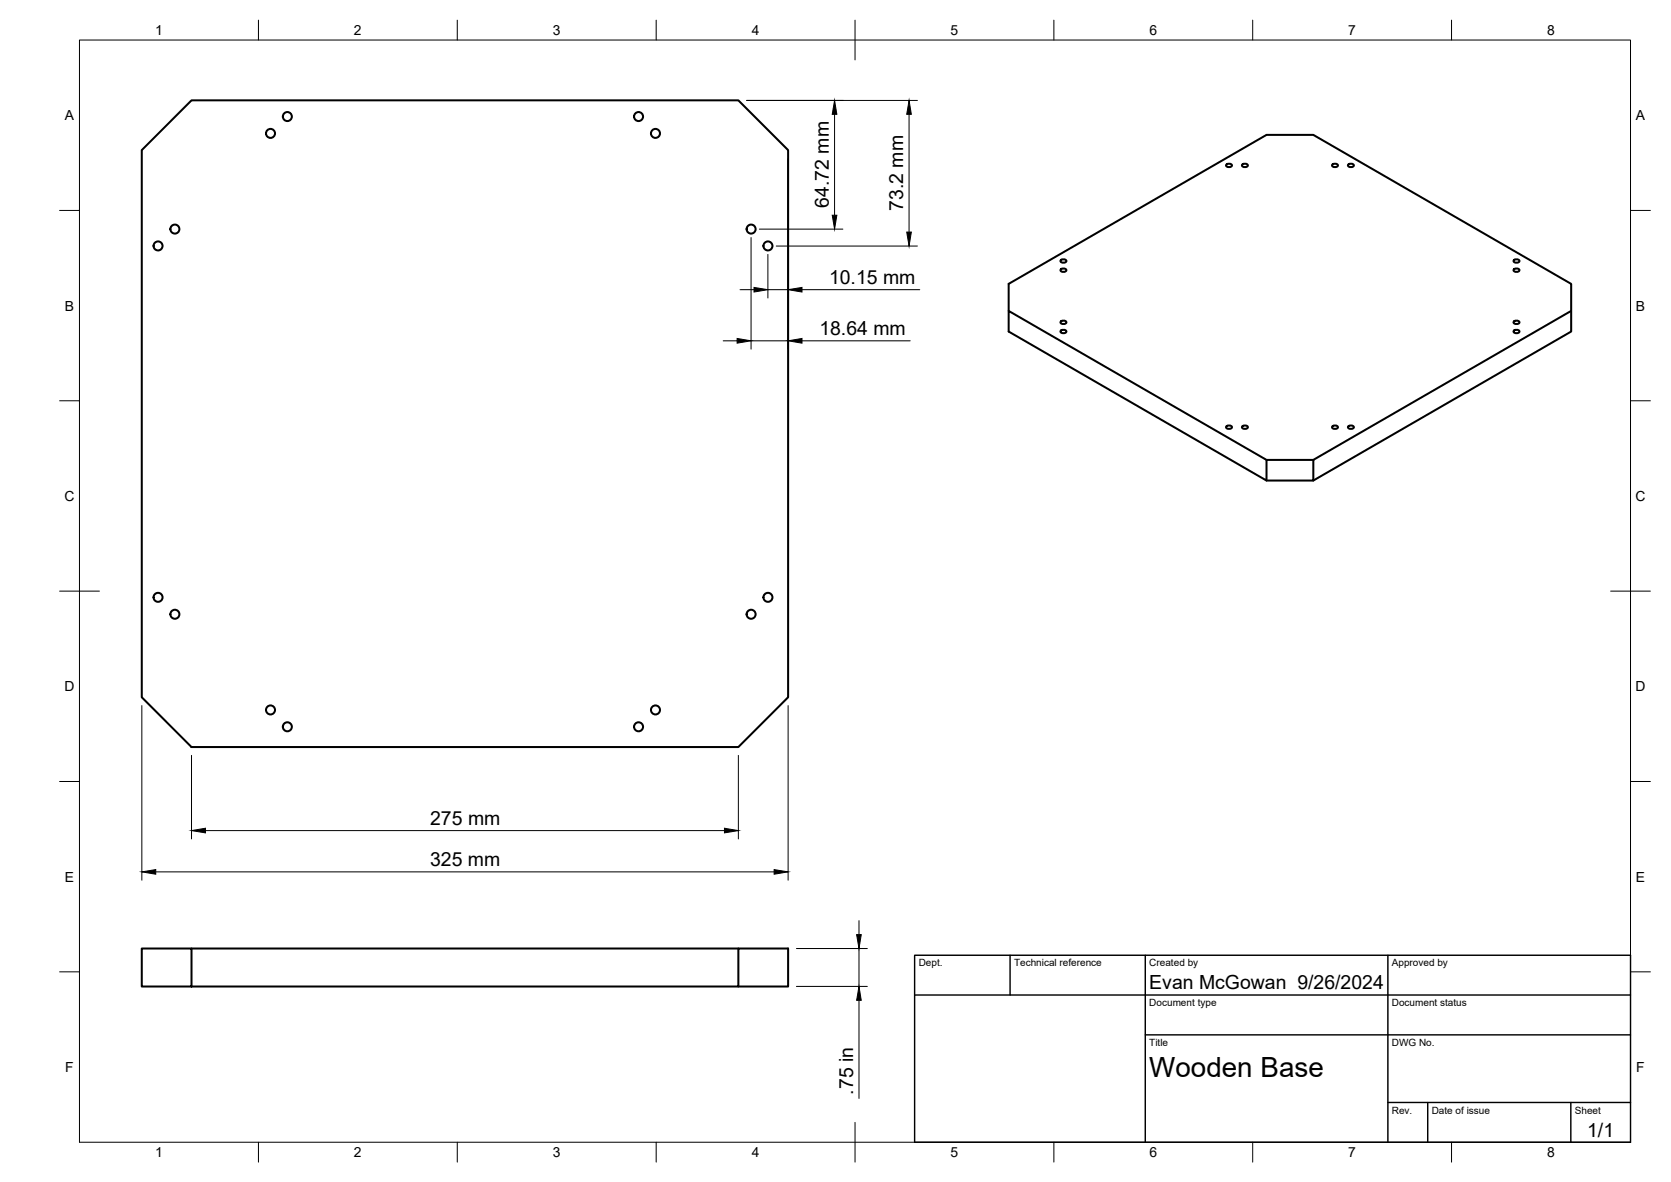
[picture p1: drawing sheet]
<svg xmlns="http://www.w3.org/2000/svg" width="420mm" height="297mm" viewBox="0 0 420 297" stroke-linecap="round" stroke-linejoin="round" font-family="sans-serif">
<!-- layer: Visible -->
<g fill="none" stroke="#000" stroke-width=".51">
<path d="M35.6 37.7l12.6-12.5h137.5l12.5 12.5v137.5l-12.5 12.5h-137.5l-12.6-12.5zM308.5 41.3l.5-.2a.58 .58 0 0 1 .7 .6l-.7 .3a.58 .58 0 0 1-.7-.5zM312.5 41.3l.5-.2a.58 .58 0 0 1 .8 .6l-.8 .3a.58 .58 0 0 1-.7-.5zM335.1 41.3l.6-.2a.58 .58 0 0 1 .7 .6l-.7 .3a.58 .58 0 0 1-.8-.5zM339.1 41.3l.6-.2a.58 .58 0 0 1 .7 .6l-.7 .3a.58 .58 0 0 1-.8-.5zM253.6 78.1v-6.8l64.9-37.4h11.7l64.9 37.4v12l-64.9 37.5M266.9 65.3l.5-.1a.58 .58 0 0 1 .7 .5l-.7 .3a.58 .58 0 0 1-.7-.5zM266.9 67.6l.5-.1a.58 .58 0 0 1 .7 .5l-.7 .3a.58 .58 0 0 1-.7-.5zM380.8 67.6l.5-.1a.58 .58 0 0 1 .7 .5l-.7 .3a.58 .58 0 0 1-.7-.5zM380.8 65.3l.5-.1a.58 .58 0 0 1 .7 .5l-.7 .3a.58 .58 0 0 1-.7-.5zM395.1 78.1l-64.9 37.5v5.2h-11.7M266.9 80.7l.5-.1a.58 .58 0 0 1 .7 .5l-.7 .3a.58 .58 0 0 1-.7-.5z"/>
<path d="M266.9 83l.5-.1a.58 .58 0 0 1 .7 .5l-.7 .3a.58 .58 0 0 1-.7-.5zM380.8 83l.5-.1a.58 .58 0 0 1 .7 .5l-.7 .3a.58 .58 0 0 1-.7-.5zM380.8 80.7l.5-.1a.58 .58 0 0 1 .7 .5l-.7 .3a.58 .58 0 0 1-.7-.5zM308.5 107l.5-.1a.58 .58 0 0 1 .7 .6l-.7 .3a.58 .58 0 0 1-.7-.6zM312.5 107l.5-.1a.58 .58 0 0 1 .8 .6l-.8 .3a.58 .58 0 0 1-.7-.6zM318.5 115.6l-64.9-37.5v5.2l64.9 37.5v-5.2h11.7M335.1 107l.6-.1a.58 .58 0 0 1 .7 .6l-.7 .3a.58 .58 0 0 1-.8-.6zM339.1 107l.6-.1a.58 .58 0 0 1 .7 .6l-.7 .3a.58 .58 0 0 1-.8-.6zM35.6 238.4h12.6v9.5h-12.6zM48.2 238.4h137.5M48.2 247.9h137.5v-9.5h12.5v9.5h-12.5"/>
<circle cx="68" cy="33.5" r="1.13"/>
<circle cx="72.3" cy="29.3" r="1.13"/>
<circle cx="160.6" cy="29.3" r="1.13"/>
<circle cx="164.8" cy="33.5" r="1.13"/>
<circle cx="44" cy="57.6" r="1.13"/>
<circle cx="188.9" cy="57.6" r="1.13"/>
<circle cx="39.7" cy="61.8" r="1.13"/>
<circle cx="193.1" cy="61.8" r="1.13"/>
<circle cx="39.7" cy="150.1" r="1.13"/>
<circle cx="44" cy="154.4" r="1.13"/>
<circle cx="188.9" cy="154.4" r="1.13"/>
<circle cx="193.1" cy="150.1" r="1.13"/>
<circle cx="68" cy="178.4" r="1.13"/>
<circle cx="164.8" cy="178.4" r="1.13"/>
<circle cx="72.3" cy="182.6" r="1.13"/>
<circle cx="160.6" cy="182.6" r="1.13"/>
</g>
<!-- layer: BORDER -->
<g fill="none" stroke="#000" stroke-width=".25">
<path d="M20 10.1h390v276.9h-390zM65 5.1v5M115 5.1v5M165 5.1v5M215 5.1v10M265 5.1v5M315 5.1v5M365 5.1v5M15 52.9h5M410 52.9h5M15 100.7h5M410 100.7h5"/>
<path d="M15 148.6h10M405 148.6h10M15 196.4h5M410 196.4h5M15 244.2h5M410 244.2h5M65 287v5M115 287v5M165 287v5M215 282.1v9.9M265 287v5M315 287v5"/>
<path d="M365 287v5"/>
</g>
<!-- layer: TITLEBLOCK -->
<path d="M230 240.1h180v46.9h-180zM230 250h180M254 240.1v9.9M288 240.1v46.9M349 240.1v46.9M288 260.1h122M349 277.1h61M359 277.1v9.9M395 277.1v9.9" fill="none" stroke="#000" stroke-width=".36"/>
<!-- layer: FD_Dimensions -->
<g fill="none" stroke="#000" stroke-width=".25">
<path d="M187.7 25.2h43M198.2 39.8v47.9M209.8 28.7v25.4M228.6 28.7v29.6M188.8 59.7v28M190.9 57.6h21M186.1 72.8h3.5M193.1 63.9v11M193.1 72.8h5.1M195.2 61.8h35.5M201.7 72.8h29.6M181.8 85.6h3.5"/>
<path d="M188.8 85.6h9.4M201.7 85.6h27.2M35.7 177.3v43.9M198.2 177.3v43.9M48.2 189.8v21M185.7 189.8v21M39.2 219.1h155.4M51.7 208.7h130.5M200.3 238.4h17.8M216 231.4v3.5M216 238.4v9.5M200.3 247.9h17.8"/>
<path d="M216 251.4v24.6"/>
</g>
<g fill="#000" stroke="#000" stroke-width=".25">
<path d="M209.8 25.2l.6 3.5h-1.1zM228.6 25.2l.6 3.5h-1.2zM209.3 54.1h1.1l-.6 3.5zM228 58.3h1.2l-.6 3.5zM189.6 72.2l3.5 .6-3.5 .6zM198.2 72.8l3.5-.6v1.2zM185.3 85.1l3.5 .5-3.5 .6zM198.2 85.6l3.5-.5v1.1zM35.7 219.1l3.5-.6v1.2zM48.2 208.7l3.5-.6v1.2zM182.2 208.1l3.5 .6-3.5 .6zM194.6 218.5l3.6 .6-3.6 .6z"/>
<path d="M215.4 234.9h1.2l-.6 3.5zM216 247.9l.6 3.5h-1.2z"/>
</g>
<text font-size="7" x="289" y="270.6">Wooden Base</text>
<g font-size="4.9">
<text x="208.4" y="52.2" transform="rotate(-90 208.4 52.2)">64.72 mm</text>
<text x="227.1" y="53" transform="rotate(-90 227.1 53)">73.2 mm</text>
<text x="208.4" y="71.3">10.15 mm</text>
<text x="206" y="84.2">18.64 mm</text>
<text x="108.2" y="207.3">275 mm</text>
<text x="108.1" y="217.6">325 mm</text>
<text x="289" y="248.5">Evan McGowan 9/26/2024</text>
<text x="214.5" y="275.1" transform="rotate(-90 214.5 275.1)">.75 in</text>
<text x="399.1" y="285.7">1/1</text>
</g>
<g font-size="3.5">
<text x="39" y="8.8">1</text>
<text x="89" y="8.8">2</text>
<text x="139" y="8.8">3</text>
<text x="189" y="8.8">4</text>
<text x="239" y="8.8">5</text>
<text x="289" y="8.8">6</text>
<text x="339" y="8.8">7</text>
<text x="389" y="8.8">8</text>
<text x="16.3" y="30.2">A</text>
<text x="411.3" y="30.2">A</text>
<text x="16.3" y="78">B</text>
<text x="411.3" y="78">B</text>
<text x="16.2" y="125.9">C</text>
<text x="411.2" y="125.9">C</text>
<text x="16.2" y="173.7">D</text>
<text x="411.2" y="173.7">D</text>
<text x="16.3" y="221.6">E</text>
<text x="411.3" y="221.6">E</text>
<text x="16.4" y="269.4">F</text>
<text x="411.4" y="269.4">F</text>
<text x="39" y="290.8">1</text>
<text x="89" y="290.8">2</text>
<text x="139" y="290.8">3</text>
<text x="189" y="290.8">4</text>
<text x="239" y="290.8">5</text>
<text x="289" y="290.8">6</text>
<text x="339" y="290.8">7</text>
<text x="389" y="290.8">8</text>
</g>
<g font-size="2.5">
<text x="231" y="242.9">Dept.</text>
<text x="255" y="242.9">Technical reference</text>
<text x="289" y="242.9">Created by</text>
<text x="350" y="242.9">Approved by</text>
<text x="289" y="252.8">Document type</text>
<text x="350" y="252.8">Document status</text>
<text x="289" y="262.9">Title</text>
<text x="350" y="262.9">DWG No.</text>
<text x="350" y="279.9">Rev.</text>
<text x="360" y="279.9">Date of issue</text>
<text x="396" y="279.9">Sheet</text>
</g>
</svg>
